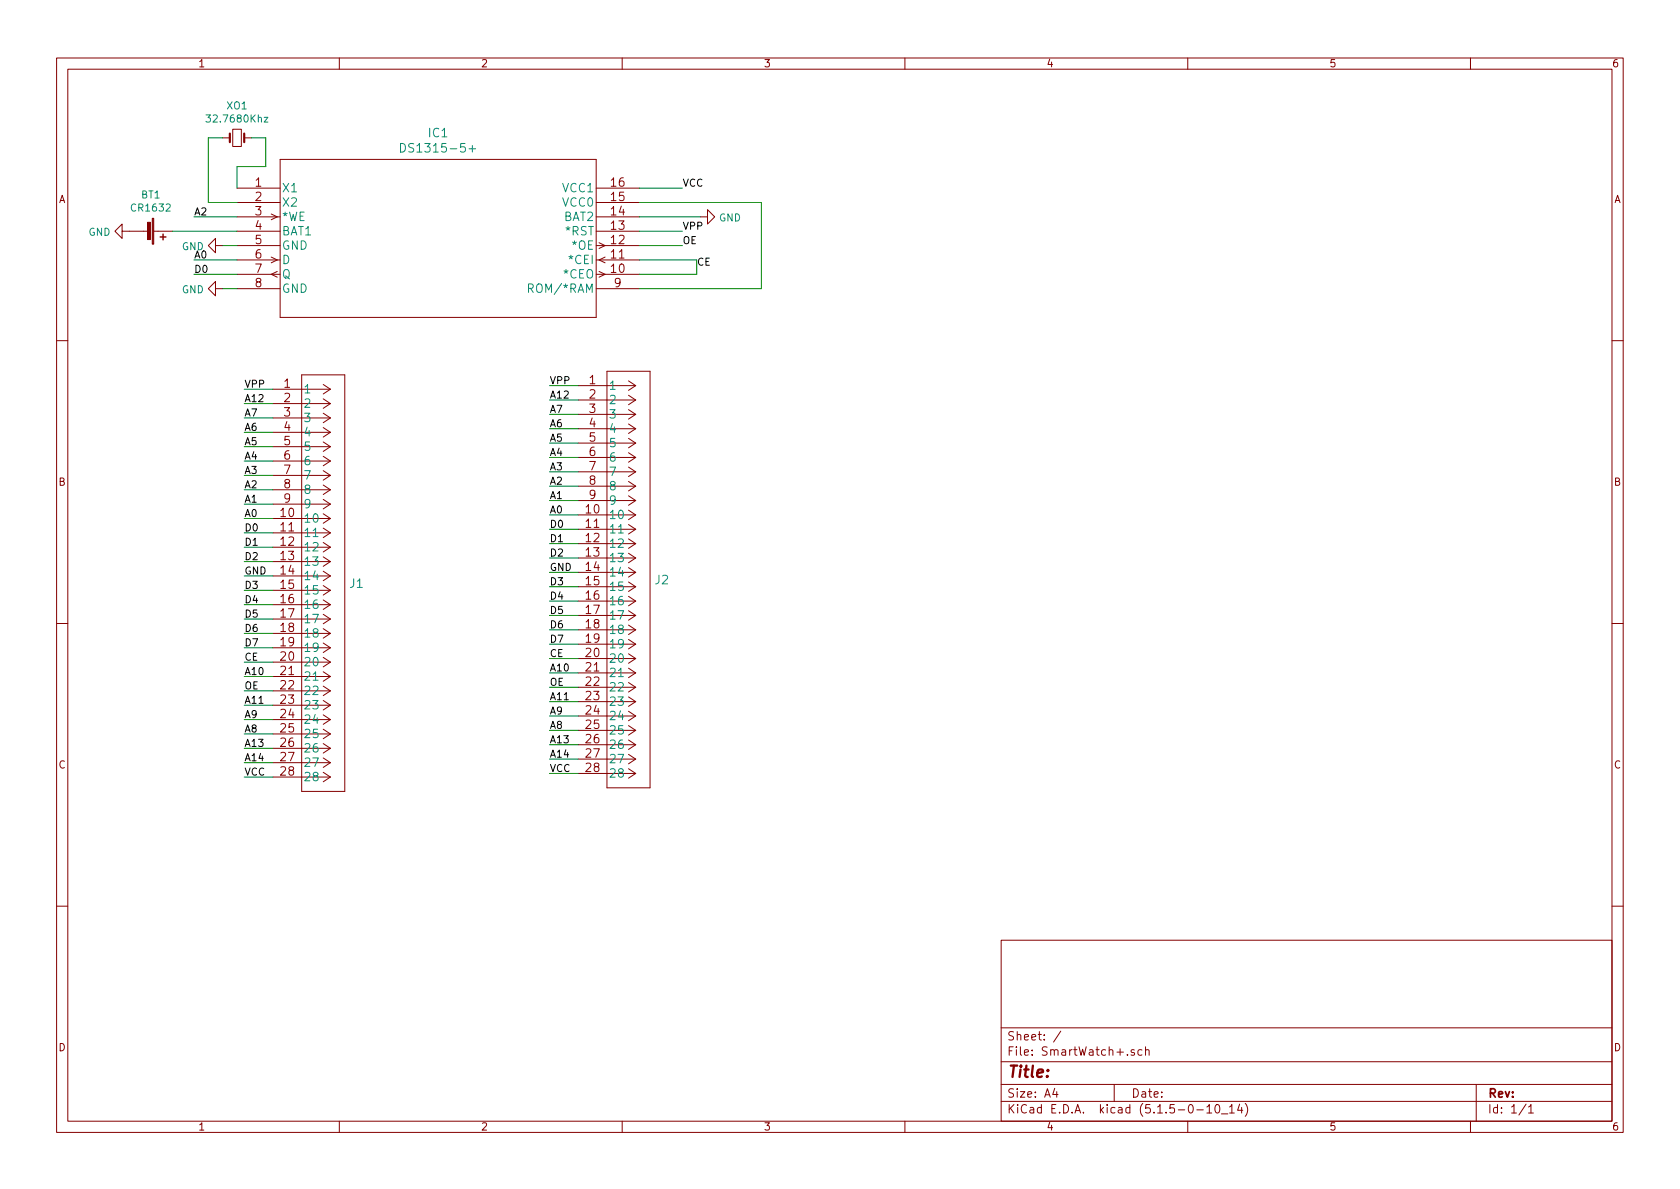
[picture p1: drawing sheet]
EESchema Schematic File Version 4
EELAYER 30 0
EELAYER END
$Descr A4 11693 8268
encoding utf-8
Sheet 1 1
Title ""
Date ""
Rev ""
Comp ""
Comment1 ""
Comment2 ""
Comment3 ""
Comment4 ""
$EndDescr
$Comp
L SmartWatch+-rescue:DS1315-5+-DS1315+ IC1
U 1 1
P 1650 1300
F 0 "IC1" H 3050 1687 60  0000 C CNN
F 1 "DS1315-5+" H 3050 1581 60  0000 C CNN
F 2 "DS1315+:DS1315-5&plus_" H 3050 1540 60  0001 C CNN
F 3 "" H 1650 1300 60  0000 C CNN
	1    1650 1300
	1    0    0    -1  
$EndComp
$Comp
L Device:Crystal_Small XO1
U 1 1
P 1650 950
F 0 "XO1" H 1650 1175 50  0000 C CNN
F 1 "32.7680Khz" H 1650 1084 50  0000 C CNN
F 2 "Dereks_Parts:TC26H" H 1650 950 50  0001 C CNN
F 3 "~" H 1650 950 50  0001 C CNN
	1    1650 950 
	1    0    0    -1  
$EndComp
$Comp
L SmartWatch+-rescue:2-1571586-9-28_pin_DIP_Socket J1
U 1 1
P 1900 2700
F 0 "J1" H 2428 1350 60  0000 L CNN
F 1 "2-1571586-9" H 2428 1297 60  0001 L CNN
F 2 "Connector_PinSocket_2.54mm:DIP-28_600mil_SW" H 2300 1240 60  0001 C CNN
F 3 "" H 1900 2700 60  0000 C CNN
	1    1900 2700
	1    0    0    -1  
$EndComp
$Comp
L power:GND #PWR0101
U 1 1
P 1550 2000
F 0 "#PWR0101" H 1550 1750 50  0001 C CNN
F 1 "GND" V 1555 1872 50  0000 R CNN
F 2 "" H 1550 2000 50  0001 C CNN
F 3 "" H 1550 2000 50  0001 C CNN
	1    1550 2000
	0    1    1    0   
$EndComp
$Comp
L power:GND #PWR0102
U 1 1
P 1550 1700
F 0 "#PWR0102" H 1550 1450 50  0001 C CNN
F 1 "GND" V 1555 1572 50  0000 R CNN
F 2 "" H 1550 1700 50  0001 C CNN
F 3 "" H 1550 1700 50  0001 C CNN
	1    1550 1700
	0    1    1    0   
$EndComp
Wire Wire Line
	1650 1700 1550 1700
Wire Wire Line
	1650 1300 1650 1150
Wire Wire Line
	1650 1150 1850 1150
Wire Wire Line
	1850 1150 1850 950 
Wire Wire Line
	1850 950  1750 950 
Wire Wire Line
	1650 1400 1450 1400
Wire Wire Line
	1450 1400 1450 950 
Wire Wire Line
	1450 950  1550 950 
Wire Wire Line
	1550 2000 1650 2000
$Comp
L Device:Battery_Cell BT1
U 1 1
P 1000 1600
F 0 "BT1" V 745 1650 50  0000 C CNN
F 1 "CR1632" V 836 1650 50  0000 C CNN
F 2 "Dereks Parts:BH600" V 1000 1660 50  0001 C CNN
F 3 "~" V 1000 1660 50  0001 C CNN
	1    1000 1600
	0    1    1    0   
$EndComp
Wire Wire Line
	1650 1600 1200 1600
$Comp
L power:GND #PWR0103
U 1 1
P 900 1600
F 0 "#PWR0103" H 900 1350 50  0001 C CNN
F 1 "GND" V 905 1472 50  0000 R CNN
F 2 "" H 900 1600 50  0001 C CNN
F 3 "" H 900 1600 50  0001 C CNN
	1    900  1600
	0    1    1    0   
$EndComp
Wire Wire Line
	4450 1300 4750 1300
Wire Wire Line
	4450 1500 4875 1500
Wire Wire Line
	4450 1600 4750 1600
Wire Wire Line
	4450 1700 4750 1700
Wire Wire Line
	1650 1500 1350 1500
Wire Wire Line
	1650 1800 1350 1800
Wire Wire Line
	1650 1900 1350 1900
Text Label 4750 1600 0    50   ~ 0
VPP
Text Label 1350 1500 0    50   ~ 0
A2
Text Label 1350 1800 0    50   ~ 0
A0
Text Label 1350 1900 0    50   ~ 0
D0
Text Label 4750 1300 0    50   ~ 0
VCC
Wire Wire Line
	4450 1400 5300 1400
Wire Wire Line
	4450 2000 5300 2000
Wire Wire Line
	5300 1400 5300 2000
Text Label 4750 1700 0    50   ~ 0
OE
Wire Wire Line
	4850 1800 4850 1900
Wire Wire Line
	4450 1800 4850 1800
Wire Wire Line
	4450 1900 4850 1900
Text Label 4850 1850 0    50   ~ 0
CE
$Comp
L power:GND #PWR0104
U 1 1
P 4875 1500
F 0 "#PWR0104" H 4875 1250 50  0001 C CNN
F 1 "GND" V 4880 1372 50  0000 R CNN
F 2 "" H 4875 1500 50  0001 C CNN
F 3 "" H 4875 1500 50  0001 C CNN
	1    4875 1500
	0    -1   1    0   
$EndComp
Text Label 1700 2700 0    50   ~ 0
VPP
Wire Wire Line
	1900 2700 1700 2700
Wire Wire Line
	1900 2800 1700 2800
Wire Wire Line
	1900 2900 1700 2900
Wire Wire Line
	1900 3000 1700 3000
Wire Wire Line
	1900 3100 1700 3100
Wire Wire Line
	1900 3200 1700 3200
Wire Wire Line
	1900 3300 1700 3300
Wire Wire Line
	1900 3400 1700 3400
Wire Wire Line
	1900 3500 1700 3500
Wire Wire Line
	1900 3600 1700 3600
Wire Wire Line
	1900 3700 1700 3700
Wire Wire Line
	1900 3800 1700 3800
Wire Wire Line
	1900 3900 1700 3900
Wire Wire Line
	1900 4000 1700 4000
Wire Wire Line
	1900 4100 1700 4100
Wire Wire Line
	1900 4200 1700 4200
Wire Wire Line
	1900 4300 1700 4300
Wire Wire Line
	1900 4400 1700 4400
Wire Wire Line
	1900 4500 1700 4500
Wire Wire Line
	1900 4600 1700 4600
Wire Wire Line
	1900 4700 1700 4700
Wire Wire Line
	1900 4800 1700 4800
Wire Wire Line
	1900 4900 1700 4900
Wire Wire Line
	1900 5000 1700 5000
Wire Wire Line
	1900 5100 1700 5100
Wire Wire Line
	1900 5200 1700 5200
Wire Wire Line
	1900 5300 1700 5300
Wire Wire Line
	1900 5400 1700 5400
Text Label 1700 2800 0    50   ~ 0
A12
Text Label 1700 2900 0    50   ~ 0
A7
Text Label 1700 3000 0    50   ~ 0
A6
Text Label 1700 3100 0    50   ~ 0
A5
Text Label 1700 3200 0    50   ~ 0
A4
Text Label 1700 3300 0    50   ~ 0
A3
Text Label 1700 3400 0    50   ~ 0
A2
Text Label 1700 3500 0    50   ~ 0
A1
Text Label 1700 3600 0    50   ~ 0
A0
Text Label 1700 3700 0    50   ~ 0
D0
Text Label 1700 3800 0    50   ~ 0
D1
Text Label 1700 3900 0    50   ~ 0
D2
Text Label 1700 4100 0    50   ~ 0
D3
Text Label 1700 4200 0    50   ~ 0
D4
Text Label 1700 4300 0    50   ~ 0
D5
Text Label 1700 4400 0    50   ~ 0
D6
Text Label 1700 4500 0    50   ~ 0
D7
Text Label 1700 4000 0    50   ~ 0
GND
Text Label 1700 4600 0    50   ~ 0
CE
Text Label 1700 4800 0    50   ~ 0
OE
Text Label 1700 4700 0    50   ~ 0
A10
Text Label 1700 4900 0    50   ~ 0
A11
Text Label 1700 5000 0    50   ~ 0
A9
Text Label 1700 5100 0    50   ~ 0
A8
Text Label 1700 5200 0    50   ~ 0
A13
Text Label 1700 5300 0    50   ~ 0
A14
Text Label 1700 5400 0    50   ~ 0
VCC
$Comp
L SmartWatch+-rescue:2-1571586-9-28_pin_DIP_Socket J2
U 1 1
P 4025 2675
F 0 "J2" H 4553 1325 60  0000 L CNN
F 1 "2-1571586-9" H 4553 1272 60  0001 L CNN
F 2 "Connector_PinSocket_2.54mm:DIP-28_600mil_SW" H 4425 1215 60  0001 C CNN
F 3 "" H 4025 2675 60  0000 C CNN
	1    4025 2675
	1    0    0    -1  
$EndComp
Text Label 3825 2675 0    50   ~ 0
VPP
Wire Wire Line
	4025 2675 3825 2675
Wire Wire Line
	4025 2775 3825 2775
Wire Wire Line
	4025 2875 3825 2875
Wire Wire Line
	4025 2975 3825 2975
Wire Wire Line
	4025 3075 3825 3075
Wire Wire Line
	4025 3175 3825 3175
Wire Wire Line
	4025 3275 3825 3275
Wire Wire Line
	4025 3375 3825 3375
Wire Wire Line
	4025 3475 3825 3475
Wire Wire Line
	4025 3575 3825 3575
Wire Wire Line
	4025 3675 3825 3675
Wire Wire Line
	4025 3775 3825 3775
Wire Wire Line
	4025 3875 3825 3875
Wire Wire Line
	4025 3975 3825 3975
Wire Wire Line
	4025 4075 3825 4075
Wire Wire Line
	4025 4175 3825 4175
Wire Wire Line
	4025 4275 3825 4275
Wire Wire Line
	4025 4375 3825 4375
Wire Wire Line
	4025 4475 3825 4475
Wire Wire Line
	4025 4575 3825 4575
Wire Wire Line
	4025 4675 3825 4675
Wire Wire Line
	4025 4775 3825 4775
Wire Wire Line
	4025 4875 3825 4875
Wire Wire Line
	4025 4975 3825 4975
Wire Wire Line
	4025 5075 3825 5075
Wire Wire Line
	4025 5175 3825 5175
Wire Wire Line
	4025 5275 3825 5275
Wire Wire Line
	4025 5375 3825 5375
Text Label 3825 2775 0    50   ~ 0
A12
Text Label 3825 2875 0    50   ~ 0
A7
Text Label 3825 2975 0    50   ~ 0
A6
Text Label 3825 3075 0    50   ~ 0
A5
Text Label 3825 3175 0    50   ~ 0
A4
Text Label 3825 3275 0    50   ~ 0
A3
Text Label 3825 3375 0    50   ~ 0
A2
Text Label 3825 3475 0    50   ~ 0
A1
Text Label 3825 3575 0    50   ~ 0
A0
Text Label 3825 3675 0    50   ~ 0
D0
Text Label 3825 3775 0    50   ~ 0
D1
Text Label 3825 3875 0    50   ~ 0
D2
Text Label 3825 4075 0    50   ~ 0
D3
Text Label 3825 4175 0    50   ~ 0
D4
Text Label 3825 4275 0    50   ~ 0
D5
Text Label 3825 4375 0    50   ~ 0
D6
Text Label 3825 4475 0    50   ~ 0
D7
Text Label 3825 3975 0    50   ~ 0
GND
Text Label 3825 4575 0    50   ~ 0
CE
Text Label 3825 4775 0    50   ~ 0
OE
Text Label 3825 4675 0    50   ~ 0
A10
Text Label 3825 4875 0    50   ~ 0
A11
Text Label 3825 4975 0    50   ~ 0
A9
Text Label 3825 5075 0    50   ~ 0
A8
Text Label 3825 5175 0    50   ~ 0
A13
Text Label 3825 5275 0    50   ~ 0
A14
Text Label 3825 5375 0    50   ~ 0
VCC
$EndSCHEMATC
